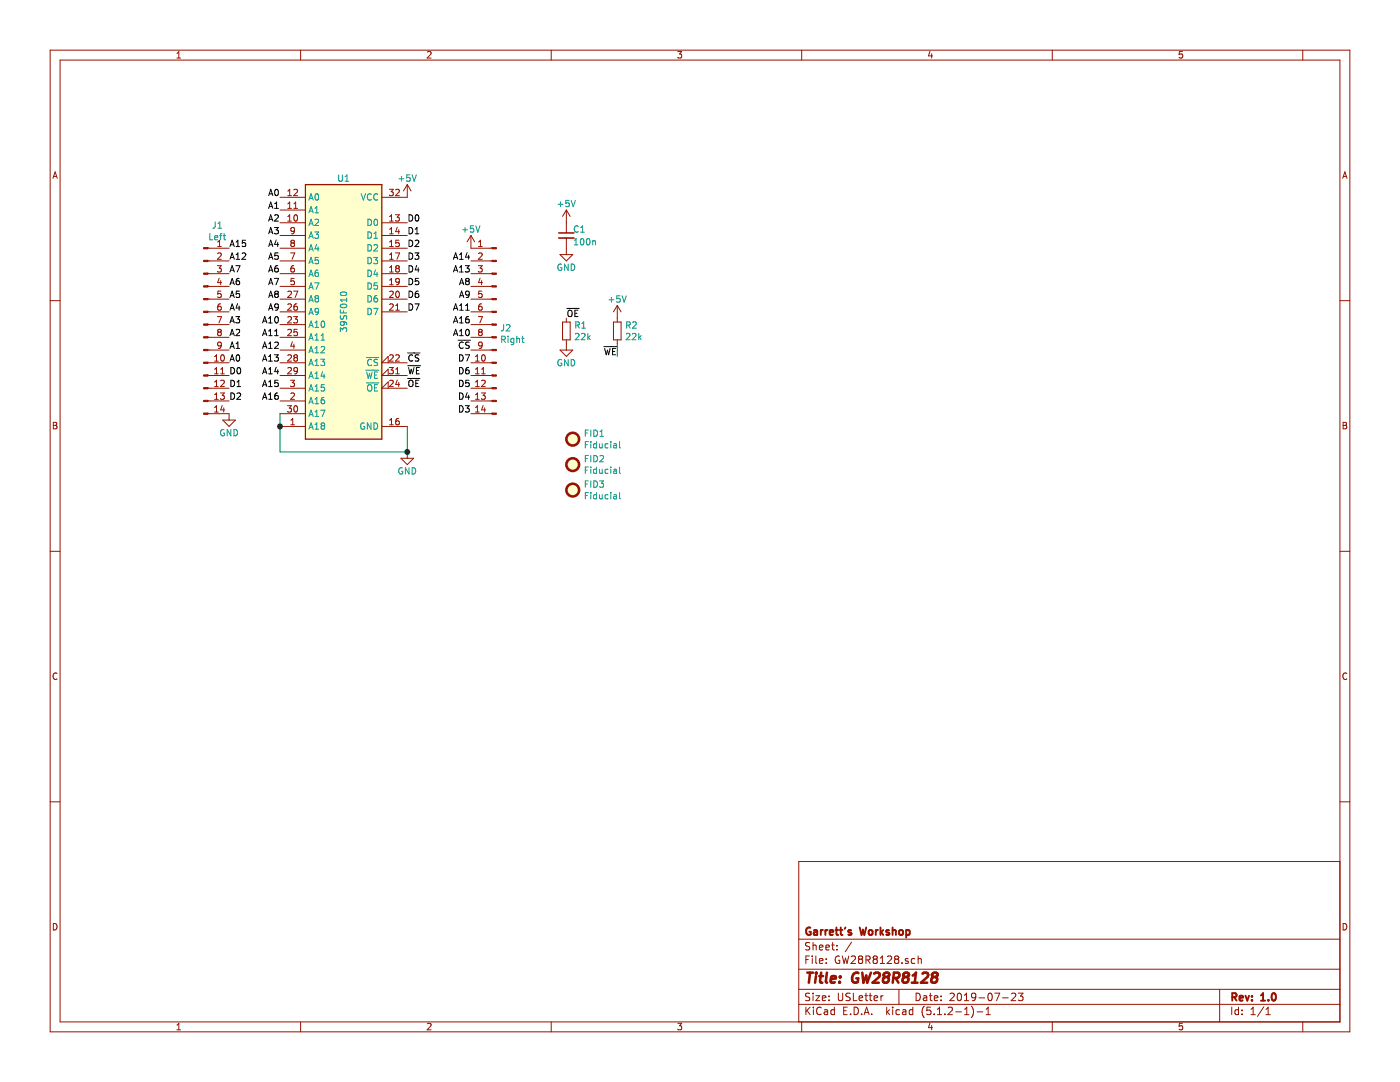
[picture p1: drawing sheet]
EESchema Schematic File Version 4
LIBS:GW28R8128-cache
EELAYER 29 0
EELAYER END
$Descr USLetter 11000 8500
encoding utf-8
Sheet 1 1
Title "GW28R8128"
Date "2019-07-23"
Rev "1.0"
Comp "Garrett's Workshop"
Comment1 ""
Comment2 ""
Comment3 ""
Comment4 ""
$EndDescr
$Comp
L power:+5V #PWR0120
U 1 1
P 4450 1750
F 0 "#PWR0120" H 4450 1600 50  0001 C CNN
F 1 "+5V" H 4450 1900 50  0000 C CNN
F 2 "" H 4450 1750 50  0001 C CNN
F 3 "" H 4450 1750 50  0001 C CNN
	1    4450 1750
	1    0    0    -1  
$EndComp
$Comp
L Device:C_Small C1
U 1 1
P 4450 1850
F 0 "C1" H 4500 1900 50  0000 L CNN
F 1 "100n" H 4500 1800 50  0000 L CNN
F 2 "stdpads:C_0805" H 4450 1850 50  0001 C CNN
F 3 "~" H 4450 1850 50  0001 C CNN
	1    4450 1850
	1    0    0    -1  
$EndComp
$Comp
L power:GND #PWR0110
U 1 1
P 4450 1950
F 0 "#PWR0110" H 4450 1700 50  0001 C CNN
F 1 "GND" H 4450 1800 50  0000 C CNN
F 2 "" H 4450 1950 50  0001 C CNN
F 3 "" H 4450 1950 50  0001 C CNN
	1    4450 1950
	1    0    0    -1  
$EndComp
$Comp
L stdparts:39F040 U1
U 1 1
P 2700 2450
F 0 "U1" H 2700 3500 50  0000 C CNN
F 1 "39SF010" V 2700 2450 50  0000 C CNN
F 2 "stdpads:PLCC-32" H 2700 2450 50  0001 C CNN
F 3 "http://ww1.microchip.com/downloads/en/DeviceDoc/25022B.pdf" H 2700 2450 50  0001 C CNN
	1    2700 2450
	1    0    0    -1  
$EndComp
$Comp
L Connector:Conn_01x14_Male J1
U 1 1
P 1600 2550
F 0 "J1" H 1708 3331 50  0000 C CNN
F 1 "Left" H 1708 3240 50  0000 C CNN
F 2 "Connector_PinHeader_2.54mm:PinHeader_1x14_P2.54mm_Vertical" H 1600 2550 50  0001 C CNN
F 3 "~" H 1600 2550 50  0001 C CNN
	1    1600 2550
	1    0    0    -1  
$EndComp
Text Label 2200 3150 2    50   ~ 0
A16
Text Label 2200 3050 2    50   ~ 0
A15
Text Label 2200 2950 2    50   ~ 0
A14
Text Label 2200 2850 2    50   ~ 0
A13
Text Label 2200 2750 2    50   ~ 0
A12
Text Label 2200 2650 2    50   ~ 0
A11
Text Label 2200 2550 2    50   ~ 0
A10
Text Label 2200 2450 2    50   ~ 0
A9
Text Label 2200 2350 2    50   ~ 0
A8
Text Label 2200 2250 2    50   ~ 0
A7
Text Label 2200 2150 2    50   ~ 0
A6
Text Label 2200 2050 2    50   ~ 0
A5
Text Label 2200 1950 2    50   ~ 0
A4
Text Label 2200 1850 2    50   ~ 0
A3
Text Label 2200 1750 2    50   ~ 0
A2
Text Label 3200 1750 0    50   ~ 0
D0
Text Label 3200 1850 0    50   ~ 0
D1
Text Label 3200 1950 0    50   ~ 0
D2
Text Label 3200 2050 0    50   ~ 0
D3
Text Label 3200 2150 0    50   ~ 0
D4
Text Label 3200 2250 0    50   ~ 0
D5
Text Label 3200 2350 0    50   ~ 0
D6
Text Label 3200 2450 0    50   ~ 0
D7
Text Label 3200 2850 0    50   ~ 0
~CS~
$Comp
L power:+5V #PWR0101
U 1 1
P 3200 1550
F 0 "#PWR0101" H 3200 1400 50  0001 C CNN
F 1 "+5V" H 3200 1700 50  0000 C CNN
F 2 "" H 3200 1550 50  0001 C CNN
F 3 "" H 3200 1550 50  0001 C CNN
	1    3200 1550
	1    0    0    -1  
$EndComp
$Comp
L power:GND #PWR0103
U 1 1
P 3200 3550
F 0 "#PWR0103" H 3200 3300 50  0001 C CNN
F 1 "GND" H 3200 3400 50  0000 C CNN
F 2 "" H 3200 3550 50  0001 C CNN
F 3 "" H 3200 3550 50  0001 C CNN
	1    3200 3550
	1    0    0    -1  
$EndComp
Text Label 1800 1950 0    50   ~ 0
A15
Text Label 1800 2050 0    50   ~ 0
A12
Text Label 1800 2150 0    50   ~ 0
A7
Text Label 1800 2250 0    50   ~ 0
A6
Text Label 1800 2350 0    50   ~ 0
A5
Text Label 1800 2450 0    50   ~ 0
A4
Text Label 1800 2550 0    50   ~ 0
A3
Text Label 1800 2650 0    50   ~ 0
A2
Text Label 1800 2850 0    50   ~ 0
A0
Text Label 1800 2750 0    50   ~ 0
A1
Text Label 2200 1550 2    50   ~ 0
A0
Text Label 2200 1650 2    50   ~ 0
A1
Text Label 1800 2950 0    50   ~ 0
D0
Text Label 1800 3050 0    50   ~ 0
D1
Wire Wire Line
	2200 3250 2200 3350
Wire Wire Line
	3200 3550 3200 3350
Wire Wire Line
	2200 3350 2200 3550
Connection ~ 2200 3350
Wire Wire Line
	2200 3550 3200 3550
Connection ~ 3200 3550
Text Label 1800 3150 0    50   ~ 0
D2
$Comp
L power:GND #PWR0104
U 1 1
P 1800 3250
F 0 "#PWR0104" H 1800 3000 50  0001 C CNN
F 1 "GND" H 1800 3100 50  0000 C CNN
F 2 "" H 1800 3250 50  0001 C CNN
F 3 "" H 1800 3250 50  0001 C CNN
	1    1800 3250
	1    0    0    -1  
$EndComp
$Comp
L Connector:Conn_01x14_Male J2
U 1 1
P 3900 2550
F 0 "J2" H 3872 2524 50  0000 R CNN
F 1 "Right" H 3872 2433 50  0000 R CNN
F 2 "Connector_PinHeader_2.54mm:PinHeader_1x14_P2.54mm_Vertical" H 3900 2550 50  0001 C CNN
F 3 "~" H 3900 2550 50  0001 C CNN
	1    3900 2550
	-1   0    0    -1  
$EndComp
$Comp
L power:+5V #PWR0105
U 1 1
P 3700 1950
F 0 "#PWR0105" H 3700 1800 50  0001 C CNN
F 1 "+5V" H 3700 2100 50  0000 C CNN
F 2 "" H 3700 1950 50  0001 C CNN
F 3 "" H 3700 1950 50  0001 C CNN
	1    3700 1950
	1    0    0    -1  
$EndComp
Text Label 3700 2050 2    50   ~ 0
A14
Text Label 3700 2150 2    50   ~ 0
A13
Text Label 3700 2250 2    50   ~ 0
A8
Text Label 3700 2350 2    50   ~ 0
A9
Text Label 3700 2450 2    50   ~ 0
A11
Text Label 3700 2550 2    50   ~ 0
A16
Text Label 3700 2650 2    50   ~ 0
A10
Text Label 3700 2750 2    50   ~ 0
~CS~
Text Label 3700 2850 2    50   ~ 0
D7
Text Label 3700 2950 2    50   ~ 0
D6
Text Label 3700 3050 2    50   ~ 0
D5
Text Label 3700 3150 2    50   ~ 0
D4
Text Label 3700 3250 2    50   ~ 0
D3
$Comp
L Device:R_Small R2
U 1 1
P 4850 2600
F 0 "R2" H 4909 2646 50  0000 L CNN
F 1 "22k" H 4909 2555 50  0000 L CNN
F 2 "stdpads:R_0805" H 4850 2600 50  0001 C CNN
F 3 "~" H 4850 2600 50  0001 C CNN
	1    4850 2600
	1    0    0    -1  
$EndComp
$Comp
L power:+5V #PWR0102
U 1 1
P 4850 2500
F 0 "#PWR0102" H 4850 2350 50  0001 C CNN
F 1 "+5V" H 4850 2650 50  0000 C CNN
F 2 "" H 4850 2500 50  0001 C CNN
F 3 "" H 4850 2500 50  0001 C CNN
	1    4850 2500
	1    0    0    -1  
$EndComp
Text Label 3200 2950 0    50   ~ 0
~WE~
Text Label 3200 3050 0    50   ~ 0
~OE~
Text Label 4450 2500 0    50   ~ 0
~OE~
$Comp
L Device:R_Small R1
U 1 1
P 4450 2600
F 0 "R1" H 4509 2646 50  0000 L CNN
F 1 "22k" H 4509 2555 50  0000 L CNN
F 2 "stdpads:R_0805" H 4450 2600 50  0001 C CNN
F 3 "~" H 4450 2600 50  0001 C CNN
	1    4450 2600
	1    0    0    -1  
$EndComp
$Comp
L power:GND #PWR0106
U 1 1
P 4450 2700
F 0 "#PWR0106" H 4450 2450 50  0001 C CNN
F 1 "GND" H 4450 2550 50  0000 C CNN
F 2 "" H 4450 2700 50  0001 C CNN
F 3 "" H 4450 2700 50  0001 C CNN
	1    4450 2700
	1    0    0    -1  
$EndComp
Text Label 4850 2800 2    50   ~ 0
~WE~
Wire Wire Line
	4850 2800 4850 2700
$Comp
L Mechanical:Fiducial FID1
U 1 1
P 4500 3450
F 0 "FID1" H 4585 3496 50  0000 L CNN
F 1 "Fiducial" H 4585 3405 50  0000 L CNN
F 2 "stdpads:Fiducial" H 4500 3450 50  0001 C CNN
F 3 "~" H 4500 3450 50  0001 C CNN
	1    4500 3450
	1    0    0    -1  
$EndComp
$Comp
L Mechanical:Fiducial FID2
U 1 1
P 4500 3650
F 0 "FID2" H 4585 3696 50  0000 L CNN
F 1 "Fiducial" H 4585 3605 50  0000 L CNN
F 2 "stdpads:Fiducial" H 4500 3650 50  0001 C CNN
F 3 "~" H 4500 3650 50  0001 C CNN
	1    4500 3650
	1    0    0    -1  
$EndComp
$Comp
L Mechanical:Fiducial FID3
U 1 1
P 4500 3850
F 0 "FID3" H 4585 3896 50  0000 L CNN
F 1 "Fiducial" H 4585 3805 50  0000 L CNN
F 2 "stdpads:Fiducial" H 4500 3850 50  0001 C CNN
F 3 "~" H 4500 3850 50  0001 C CNN
	1    4500 3850
	1    0    0    -1  
$EndComp
$EndSCHEMATC
